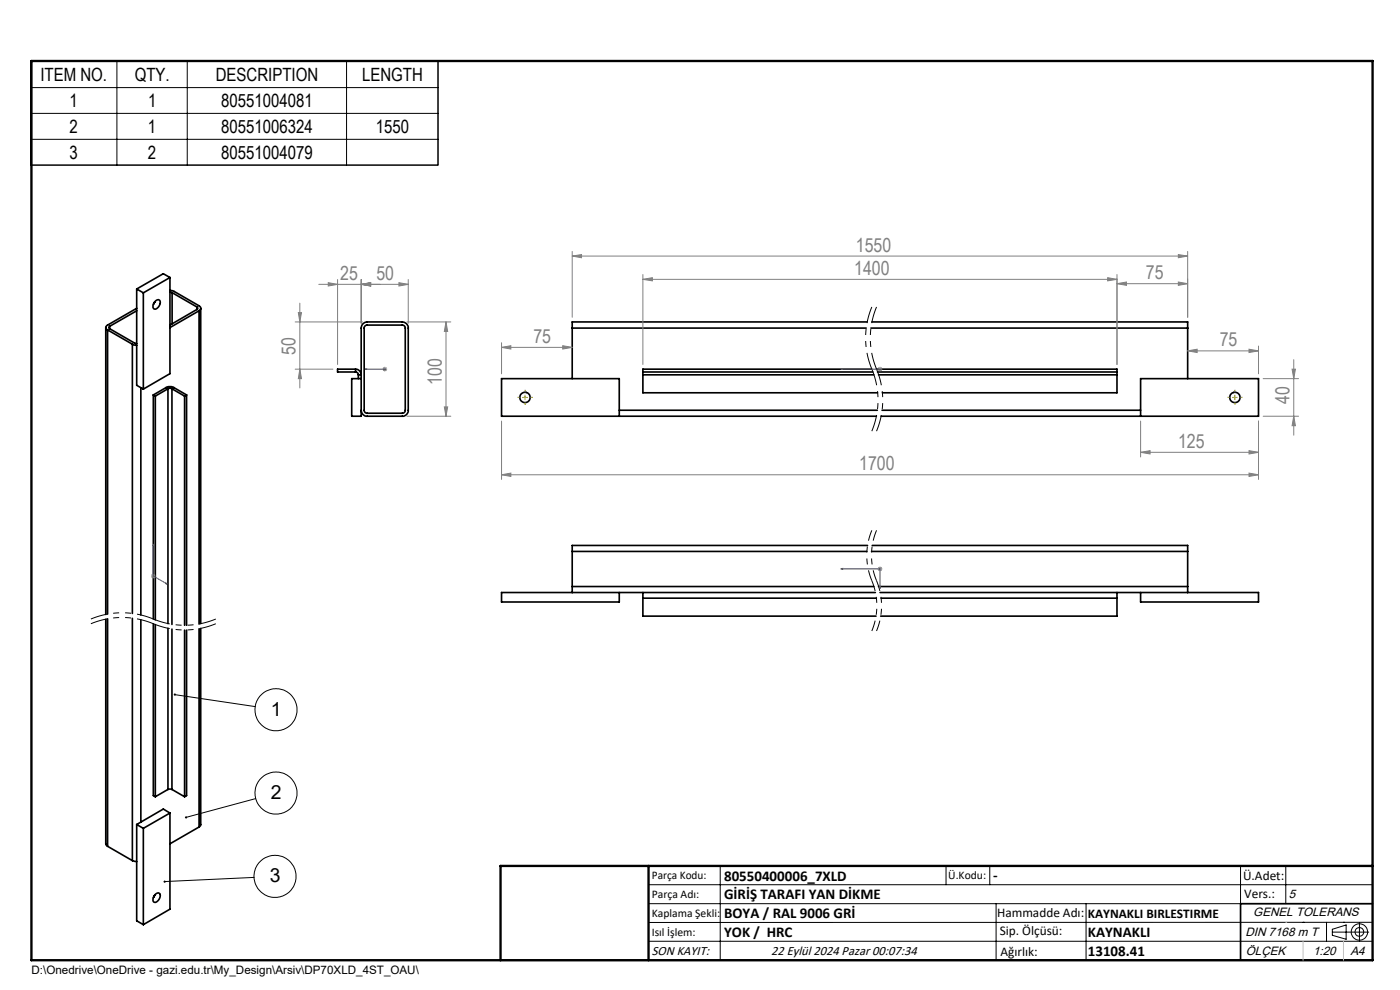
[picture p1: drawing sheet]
<svg xmlns="http://www.w3.org/2000/svg" width="297mm" height="210mm" viewBox="0 0 297 210" stroke-linecap="round" stroke-linejoin="round" font-family="sans-serif">
<g fill="none" stroke="#000" stroke-width=".35">
<path d="M36.1 58.9l-1.5-.8-5.6 3.2M36.1 58.9l-5.7 3.2M36.1 58.9v20.4l-5.7 3.2M22.4 69.5v60.8M22.8 70l5.3 3M22.8 70v60.3M23.3 69.2a.27 .27 0 0 0-.2 .3 .27 .27 0 0 0 .2 .2M23.3 69.7l5.2 3.1 .5 .1M23.3 69.2v.5M28.1 73l.9 .3M28.1 73v57.1M29 65.4l-6.2 3.6a.53 .53 0 0 0-.4 .5 .53 .53 0 0 0 .4 .5"/>
<path d="M29 61.3l1.4 .8M29 61.3v20.4l1.4 .8M29 65.9l-5.7 3.3M30.4 62.1v20.4M32.8 64.1l-.2 .3M32.8 64l-.2 .5M33 63.8a.6 .6 0 0 1 .9-.1 .6 .6 0 0 1 0 .9 .92 .92 0 0 1-1.3 .8l-.1-.6zM36.1 61.6l.9 .2 5.2 3.1a.57 .57 0 0 1 .4 .5 .57 .57 0 0 1-.4 .5M36.1 62l.4 .1M36.5 62.1v6.6M36.5 62.1l5.3 3M41.8 65.1a.29 .29 0 0 1 .1 .3 .29 .29 0 0 1-.1 .2"/>
<path d="M41.8 65.6l-5.7 3.4M41.8 65.1v.5M42.2 65.9l-6.1 3.6M42.2 65.9v66.5M42.6 65.4v66.9M75.4 78.3a1.2 1.2 0 0 1 1.2 1.2h-.6M75.4 78.9a.6 .6 0 0 1 .6 .6M75.4 78.3h-3.8v.6h3.8M75.4 78.3v.6M76 79.5v.8M77.4 69.1l.4-.1h7.5a.6 .6 0 0 1 .7 .6v17.4a.6 .6 0 0 1-.7 .7h-7.4a.6 .6 0 0 1-.6-.7v-17.5zM121.4 69.6h62.4"/>
<path d="M121.4 69.6v10.7M136.4 78.9v.6M136.4 78.9h48.8M136.4 79.5h49M136.4 79.5v3.8h49.8M184 68.3h-62.6v1.3M184.7 69.6h67.3M184.9 78.3h-48.5v.6M185 68.3h67v1.3M185.9 78.3h51.1v.6M186.2 78.9h50.8M186.4 79.5h50.6"/>
<path d="M237 78.9v.6M237 79.5v3.8h-49.8M252 69.6v10.7M29.9 82.3v48.2M32.5 83.8v47.5M32.5 83.8l.4 .2M32.9 84v47.5M35.2 82.2a1.8 1.8 0 0 1 1.7 0M35.2 82.2l.4 .3M35.2 82.2l-2.7 1.6M35.6 82.5h.9M35.6 82.5l-2.7 1.5"/>
<path d="M35.6 82.5v49.8M36.5 82.5v50M36.5 82.5l2.7 1.5M36.9 82.2l-.4 .3M36.9 82.2l2.7 1.6M39.2 84v48.6M39.6 83.8l-.4 .2M39.6 83.8v48.8M76.6 80.3h-2v8h2v-18.7a1.33 1.33 0 0 1 1.3-1.3h7.4a1.27 1.27 0 0 1 1.3 1.3v17.4a1.21 1.21 0 0 1-1.3 1.3h-7.4a1.26 1.26 0 0 1-1.3-1.3M131.4 88.3v-8h-25v8h79.5M131.4 87h54.7M186.9 88.3h80.1v-8h-25v8"/>
<path d="M187.1 87h54.9M121.4 117v7.4M121.4 117h62.5M184 115.7h-62.6v1.3M184.9 117h67.1M185 115.7h67v1.3M252 117v7.4M22.4 131.4v47.6l.4 .5M22.8 131.3v48.2M28.1 131.2v51.4M29.9 131.5v42.9M32.5 132.3v36.5l.4 .2"/>
<path d="M32.9 132.5v36.5M35.6 133.3v34.2M36.5 133.4v34.1M39.2 133.7v35.3M39.6 133.7v35.1l-.4 .2M42.2 133.4v42M42.6 133.3v41.7l-.4 .4M121.4 124.4v1.3M121.4 124.4h64M131.4 125.7v2h-25v-2h79.3M136.4 125.7v1.2M136.4 126.9v3.8h49.4"/>
<path d="M136.4 126.9h49.5M186.4 124.4h65.6M186.7 125.7h80.3v2h-25v-2M186.9 126.9h50.1M237 125.7v1.2M237 126.9v3.8h-50.2M252 124.4v1.3M22.8 179.5l5.3 3.1M29 174.9v20.4l1.4 .8M29 174.9l1.4 .8M30.4 175.7v20.4M35.6 167.5h.9"/>
<path d="M35.6 167.5l-2.7 1.5M36.1 172.5v20.4l-5.7 3.2M36.1 172.5l-1.5-.9-5.6 3.3M36.1 172.5l-5.7 3.2M36.5 167.5l2.7 1.5M42.2 175.4l-6.1 3.6M28.1 182.6l.9 .2M32.8 189.9l-.2 .4M32.8 189.9l-.2 .5M33 189.6a.6 .6 0 0 1 .9 0 .6 .6 0 0 1 0 .9 .96 .96 0 0 1-1.3 .8l-.1-.7zM291.2 191.7h-28v12M106.2 203.7h185"/>
<circle cx="111.4" cy="84.3" r="1.1"/>
<circle cx="262" cy="84.3" r="1.1"/>
</g>
<g fill="none" stroke="#000" stroke-width=".21">
<path d="M6.5 13h86.4v22h-86.4zM6.5 18.6h86.4M24.8 13v22M39.7 13v22M73.5 13v22M6.5 24.1h86.4M6.5 29.6h86.4M37.1 147.3l17.1 2.6M54.3 169.4l-14.8 4M53.9 186.1l-19 .9M137.6 187.7h153.6M137.6 191.7h153.6"/>
<path d="M137.6 199.7h153.6M152.8 183.7v20M200.7 183.7v4M210 183.7v4M211.3 191.7v12M230.4 191.7v12M263.2 183.7v20M272.8 183.7v8M276.4 195.6h.1M281.4 195.6v4.1M282.6 197.7h7.8M282.6 197.1l3-.9v3l-3-.8z"/>
<path d="M285 195.6h.1M288.4 195.8v3.8M291.2 195.6l-153.6 .1"/>
<circle cx="58.5" cy="150.6" r="4.5"/>
<circle cx="58.5" cy="168.2" r="4.5"/>
<circle cx="58.4" cy="185.9" r="4.5"/>
<circle cx="288.4" cy="197.7" r="1.74"/>
<circle cx="288.4" cy="197.7" r=".93"/>
</g>
<path d="M32.5 132.3a17.2 17.2 0 0 0-13.2 0M32.5 131.3a17.2 17.2 0 0 0-13.2 0M45.8 132.3a17.2 17.2 0 0 1-13.3 0M45.8 131.3a17.2 17.2 0 0 1-13.3 0" fill="none" stroke="#000" stroke-width=".21" stroke-dasharray="6.3 1.3 1.3 1.3 1.3 1.3" stroke-dashoffset="2.7" stroke-linecap="butt"/>
<path d="M184.9 65.1a17.1 17.1 0 0 0 0 13.2M184.9 78.3a17.1 17.1 0 0 1 0 13.2M185.9 65.1a17.1 17.1 0 0 0 0 13.2M185.9 78.3a17.1 17.1 0 0 1 0 13.2" fill="none" stroke="#000" stroke-width=".21" stroke-dasharray="6.3 1.3 1.3 1.3 1.3 1.3" stroke-dashoffset="2.8" stroke-linecap="butt"/>
<path d="M184.9 112.5a13.9 13.9 0 0 0 0 10.7M185.9 112.5a13.9 13.9 0 0 0 0 10.7M184.9 123.2a13.9 13.9 0 0 1 0 10.6M185.9 123.2a13.9 13.9 0 0 1 0 10.6" fill="none" stroke="#000" stroke-width=".21" stroke-dasharray="6.3 1.3 1.3 1.3 1.3 1.3" stroke-dashoffset="4" stroke-linecap="butt"/>
<g fill="none" stroke="#00f" stroke-width=".21">
<path d="M77.5 78.3h4.1M77.5 78.3h.4h-.4M81.5 78.3h.2zM81.6 78.3h.1M178.4 78.3h.4h-.4M178.4 78.3h8.3M186.6 78.3h.2zM186.7 78.3h.1M32.5 115.4v6.8l3 1.7M32.5 115.4l.1 .4-.1-.1zM35.2 123.6l.3 .3-.3-.1zM178.4 120.7l.4-.1v.2z"/>
<path d="M178.4 120.7h8.3v4.1M186.6 124.4h.2l-.1 .4z"/>
</g>
<g fill="none" stroke="#808080" stroke-width=".21">
<path d="M69.6 60l2 .3-2 .4zM71.6 59.3v18M76.6 59.3v9.3M84.6 60l2 .3-2 .4zM86.6 59.3v9.3M121.4 54.3l2-.3v.7zM121.4 53.3v14M121.4 54.3h130.6M136.4 59.3l2-.4v.7zM136.4 58.2v19.1M136.4 59.3h100.6M235 58.9l2 .4-2 .3z"/>
<path d="M237 58.2v19.1M250 54l2 .3-2 .4zM250 59.8l2 .4-2 .3zM252 53.3v14M62.6 78.3h8M62.6 68.3h14.3M63.3 66.3h.7l-.4 2zM63.6 64.3v18M63.6 78.3l.4 2h-.7zM67.6 60.3h19M76.6 60.3l2-.3v.7zM81.1 78.3h1"/>
<path d="M81.3 78l.7 .7M81.6 77.8v1M82 78l-.7 .7M86.3 68.3h9.3M94.6 68.3v20M94.6 68.3l.4 2h-.7zM106.4 73.7l2-.4v.7zM106.4 72.7v6.6M106.4 73.7h15M119.4 73.3l2 .4-2 .3zM186.2 78.3h1M186.3 78l.7 .7"/>
<path d="M186.7 77.8v1M187 78l-.7 .7M237 60.2l2-.4v.7zM237 60.2h15M252 74.4h15M252 74.4l2-.3v.7zM265 74.1l2 .3-2 .4zM267 73.4v5.9M274.1 78.3h.7l-.3 2zM274.5 76.3v16M86.3 88.3h9.3M94.3 86.3h.7l-.4 2z"/>
<path d="M106.4 89.3v12.4M242 95.9l2-.3v.7zM242 89.3v7.6M242 95.9h25M265 95.6l2 .3-2 .4zM267 89.3v12.4M268 88.3h7.5M268 80.3h7.5M274.5 88.3l.3 2h-.7zM106.4 100.7l2-.3v.7zM106.4 100.7h160.6M265 100.4l2 .3-2 .4z"/>
<path d="M32 122.2h1M32.2 121.8l.7 .7M32.5 121.7v1M32.9 121.8l-.7 .7M186.2 120.7h1M186.3 120.3l.7 .7M186.7 120.2v1M187 120.3l-.7 .7"/>
</g>
<path d="M110.4 84.3h-.6M111.4 85.3v.6M111.4 83.3v-.6M112.4 84.3h.6M261 84.3h-.6M262 85.3v.6M262 83.3v-.6M263 84.3h.6" fill="none" stroke="#808000" stroke-width=".21" stroke-dasharray="15.2 1.3 1.3 1.3" stroke-linecap="butt"/>
<path d="M110.9 84.3h1M111.4 83.8v1M261.5 84.3h1M262 83.8v1" fill="none" stroke="#808000" stroke-width=".21"/>
<path d="M6.7 12.9h284.5v190.8h-284.5zM137.6 183.7v20M291.2 183.7h-185v20" fill="none" stroke="#000" stroke-width=".5"/>
<path d="M272.8 195.6h.1M276.4 199.7v4M285 199.7v4" fill="none" stroke="#c0c0c0" stroke-width=".21"/>
<path d="M36.9 147.2v.1h.2h-.2a.24 .24 0 0 0 .3 .2 .24 .24 0 0 0 .1-.4 .24 .24 0 0 0-.4 .1zM39.3 173.2l-.1 .3 .3-.1-.3 .1a.23 .23 0 0 0 .3 .1 .23 .23 0 0 0 .2-.3 .23 .23 0 0 0-.4-.1zM34.7 186.9v.1h.2h-.2a.24 .24 0 0 0 .3 .2 .24 .24 0 0 0 .1-.3 .24 .24 0 0 0-.4 0z" fill="#000"/>
<g fill="#00f">
<path d="M35.2 123.6l.3 .3-.3-.1zM32.5 115.4l.1 .4-.1-.1z"/>
<path d="M186.6 78.3h.2zM178.4 78.3h.4z"/>
<path d="M77.5 78.3h.4zM81.5 78.3h.2z"/>
<path d="M186.6 124.4l.1 .4 .1-.4zM178.4 120.7l.4 .1v-.2z"/>
</g>
<g fill="#808080">
<path d="M119.4 73.3l2 .4-2 .3zM106.4 73.7l2-.4v.7z"/>
<path d="M252 74.4l2-.3v.7zM265 74.1l2 .3-2 .4z"/>
<path d="M136.4 59.3l2-.4v.7zM235 58.9l2 .4-2 .3z"/>
<path d="M121.4 54.3l2-.3v.7zM250 54l2 .3-2 .4z"/>
<path d="M242 95.9l2-.3v.7zM265 95.6l2 .3-2 .4z"/>
<path d="M250 59.8l2 .4-2 .3zM237 60.2l2-.4v.7z"/>
<path d="M265 100.4l2 .3-2 .4zM106.4 100.7l2-.3v.7z"/>
<path d="M63.3 66.3h.7l-.4 2zM63.6 78.3l.4 2h-.7z"/>
<path d="M274.5 88.3l.3 2h-.7zM274.1 78.3h.7l-.3 2z"/>
<path d="M94.6 68.3l.4 2h-.7zM94.3 86.3h.7l-.4 2z"/>
<path d="M69.6 60l2 .3-2 .4zM76.6 60.3l2-.3v.7zM76.6 60.3l2-.3v.7zM84.6 60l2 .3-2 .4z"/>
</g>
<g font-size="4.1" fill="#808080">
<text x="181.6" y="53.4">1550</text>
<text x="72.2" y="59.4">25</text>
<text x="79.8" y="59.4">50</text>
<text x="181.2" y="58.3">1400</text>
<text x="243.1" y="59.2">75</text>
<text x="62.7" y="75.2" transform="rotate(-90 62.7 75.2)">50</text>
<text x="113.2" y="72.8">75</text>
<text x="258.7" y="73.5">75</text>
<text x="93.7" y="81.6" transform="rotate(-90 93.7 81.6)">100</text>
<text x="273.6" y="85.6" transform="rotate(-90 273.6 85.6)">40</text>
<text x="249.9" y="95">125</text>
<text x="182.3" y="99.8">1700</text>
</g>
<g font-size="4.1">
<text x="57.4" y="151.8">1</text>
<text x="57.4" y="169.5">2</text>
<text x="57.2" y="187.2">3</text>
</g>
<g font-size="3.9">
<text x="8.6" y="17.2">ITEM NO.</text>
<text x="28.6" y="17.2">QTY.</text>
<text x="45.8" y="17.2">DESCRIPTION</text>
<text x="76.8" y="17.2">LENGTH</text>
<text x="14.8" y="22.7">1</text>
<text x="31.4" y="22.7">1</text>
<text x="46.9" y="22.7">80551004081</text>
<text x="14.8" y="28.2">2</text>
<text x="31.4" y="28.2">1</text>
<text x="46.9" y="28.2">80551006324</text>
<text x="79.7" y="28.2">1550</text>
<text x="14.8" y="33.7">3</text>
<text x="31.4" y="33.7">2</text>
<text x="46.9" y="33.7">80551004079</text>
</g>
<g font-size="3.2">
<text x="153.6" y="186.8">80550400006_7XLD</text>
<text x="153.6" y="190.8">GİRİŞ TARAFI YAN DİKME</text>
<text x="210.7" y="186.6">-</text>
<text x="153.6" y="194.8">BOYA / RAL 9006 GRİ</text>
<text x="153.6" y="198.8">YOK / HRC</text>
<text x="230.8" y="198.7">KAYNAKLI</text>
<text x="230.8" y="202.8">13108.41</text>
</g>
<g font-size="2.8">
<text x="263.7" y="186.7">Ü.Adet:</text>
<text x="263.9" y="190.5">Vers.:</text>
<text x="211.5" y="194.5">Hammadde Adı:</text>
<text x="230.8" y="194.7">KAYNAKLI BIRLESTIRME</text>
<text x="138.3" y="202.6">SON KAYIT:</text>
<text x="163.6" y="202.6">22 Eylül 2024 Pazar 00:07:34</text>
<text x="212.1" y="198.4">Sip. Ölçüsü:</text>
<text x="212.2" y="202.7">Ağırlık:</text>
</g>
<g font-size="2.6">
<text x="273.4" y="190.4">5</text>
<text x="265.9" y="194.4">GENEL TOLERANS</text>
<text x="264.2" y="198.5">DIN 7168 m T</text>
<text x="264.3" y="202.6">ÖLÇEK</text>
<text x="278.5" y="202.6">1:20</text>
<text x="286.5" y="202.6">A4</text>
</g>
<g font-size="2.5">
<text x="138.3" y="186.4">Parça Kodu:</text>
<text x="138.3" y="190.5">Parça Adı:</text>
<text x="201.2" y="186.5">Ü.Kodu:</text>
<text x="138.3" y="194.5">Kaplama Şekli:</text>
<text x="138.3" y="198.6">Isıl İşlem:</text>
<text x="6.7" y="206.7">D:\Onedrive\OneDrive - gazi.edu.tr\My_Design\Arsiv\DP70XLD_4ST_OAU\</text>
</g>
</svg>
